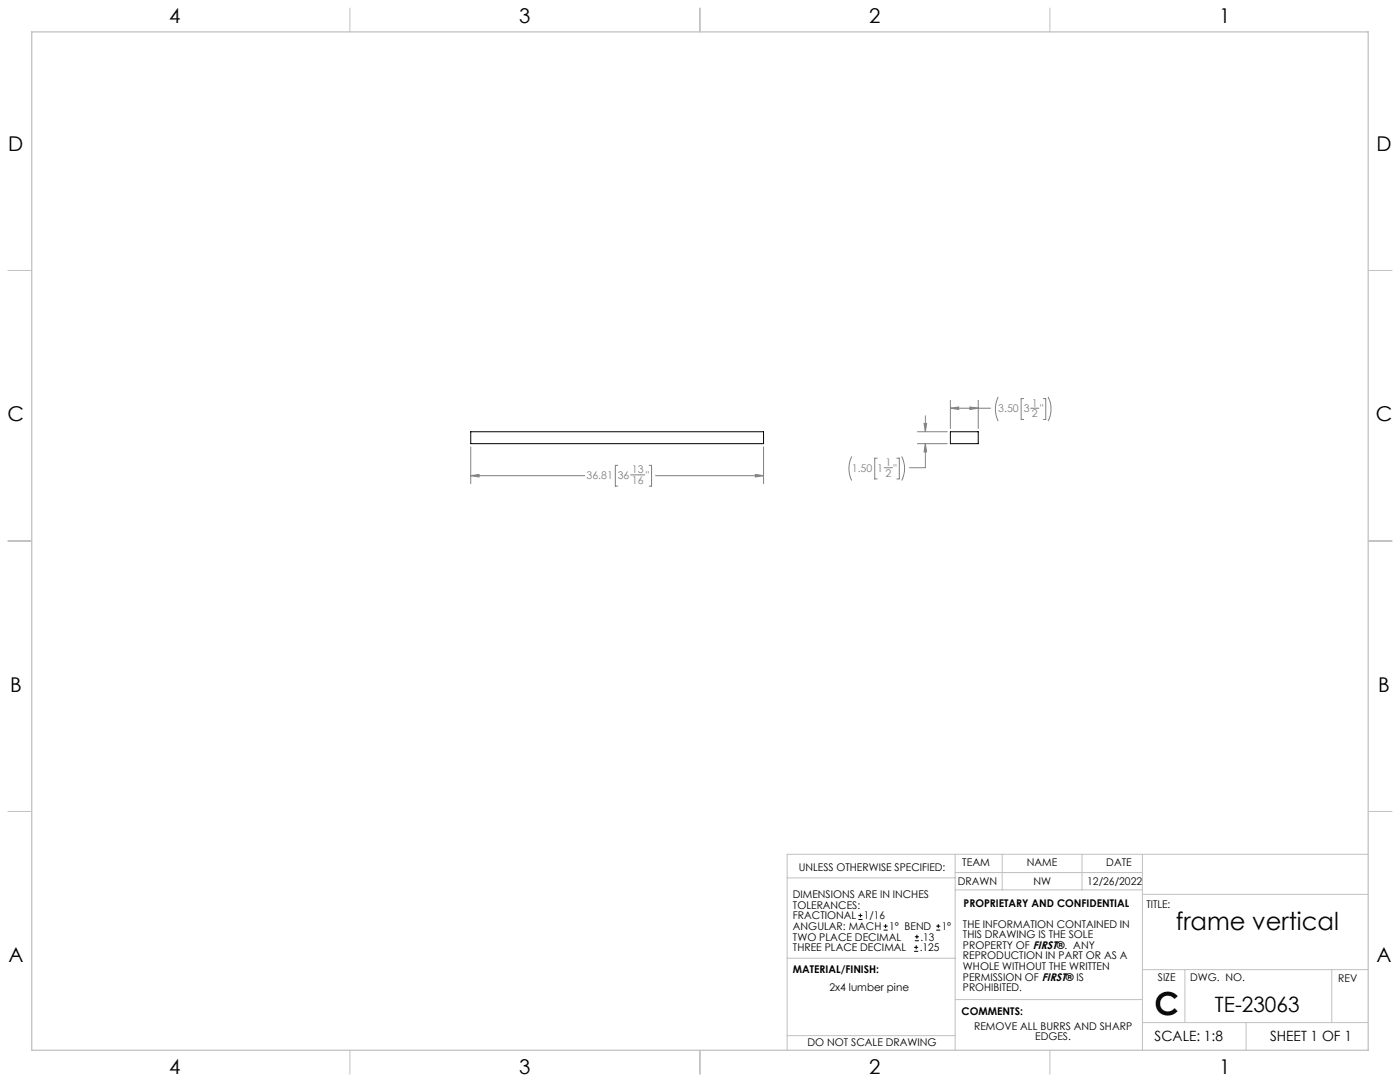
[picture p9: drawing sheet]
<svg xmlns="http://www.w3.org/2000/svg" width="559mm" height="432mm" viewBox="0 0 559 432" stroke-linecap="round" stroke-linejoin="round" font-family="sans-serif">
<g fill="none" stroke="#c0c0c0" stroke-width=".4">
<path d="M139.7 3.2v9.5M279.4 3.2v9.5M419.1 3.2v9.5M3.1 107.9h9.6M546.1 107.9h9.5M3.1 215.9h9.6M546.1 215.9h9.5M3.1 323.8h9.6M546.1 323.8h9.5M314.2 350.3h67M381.2 340.9v78.2M381.2 355.1h74.8"/>
<path d="M381.2 348.2h74.8M400 340.9v14.2M431.9 340.9v14.2M456 340.9v78.2M456 356.9h90.1M546.1 340.9h-231.9v78.2M314.2 382.4h67.2M381.2 398.9h74.8M456 387h90.1M472.9 387v21.1M531.6 387v21.1M139.7 419.1v9.6"/>
<path d="M279.4 419.1v9.6M314.2 413.3h67M419.1 419.1v9.6M456 408.1h90.1M497.4 408.1v11"/>
</g>
<path d="M12.7 12.7h533.4v406.4h-533.4z" fill="none" stroke="#c0c0c0" stroke-width=".5"/>
<path d="M187.9 172.3h116.9v4.8h-116.9zM379.3 172.3h11.2v4.8h-11.2z" fill="none" stroke="#000" stroke-width=".4"/>
<g fill="none" stroke="#808080" stroke-width=".4">
<path d="M379.3 159.7v11.3M390.5 159.7v11.3M398.4 158.4a10.7 10.7 0 0 0 0 9.6M408.6 159.1h-1v8.3h1M416.5 159.1h.9v8.3h-.9M418.4 158.4a10.7 10.7 0 0 1 0 9.6M187.9 178.3v14.7M304.8 178.3v14.7M366.2 172.3h11.9M366.2 177.1h11.9M368.8 169h1.1l-.5 3.3zM369.4 177.1v9.6h-6.4"/>
<path d="M369.4 165.9v6.4M369.4 177.1l.5 3.2h-1.1zM379.3 162.9h16.1M379.3 162.9l3.4-.5v1zM387.1 162.4l3.4 .5-3.4 .5zM411.4 162.9h3.3M187.9 189.8h45.5M187.9 189.8l3.3-.5v1.1zM246.6 185.7h-1v8.3h1M251.7 189.5h5.7M259.1 185.7h1v8.3h-1M261.7 189.8h43.1"/>
<path d="M301.5 189.3l3.3 .5-3.3 .6zM340 182.2a10.7 10.7 0 0 0 0 9.6M350.1 182.8h-1v8.3h1M352.9 186.7h3.3M358 182.8h1v8.3h-1M359.9 182.2a10.7 10.7 0 0 1 0 9.6"/>
</g>
<path d="M368.8 169h1.1l-.5 3.3zM369.4 177.1l.5 3.2h-1.1zM387.1 162.4l3.4 .5-3.4 .5zM379.3 162.9l3.4-.5v1zM301.5 189.3l3.3 .5-3.3 .6zM187.9 189.8l3.3-.5v1.1z" fill="#808080"/>
<g fill="none" stroke="#000" stroke-width=".4">
<path d="M342.6 367h1.6M342.6 365.4h1.6M343.4 364.6v1.5M352.7 371.2h1.6M352.7 369.6h1.6M353.5 368.8v1.6M364.9 379.7h1.6M364.9 378.1h1.6M365.2 375.4h1.6M365.2 373.8h1.6M365.7 377.3v1.5M366 373v1.6"/>
<path d="M373.7 371.2h1.6M373.7 369.6h1.6M374.5 368.8v1.6"/>
</g>
<text font-size="12.7" x="460.9" y="405.2">C</text>
<text font-size="9.9" x="469.3" y="371.2">frame vertical</text>
<text font-size="8.5" x="485" y="404">TE-23063</text>
<g font-size="8.1">
<text x="67.6" y="9.3">4</text>
<text x="207.3" y="9.3">3</text>
<text x="347" y="9.3">2</text>
<text x="486.7" y="9.3">1</text>
<text x="3.3" y="60.1">D</text>
<text x="549.4" y="60.1">D</text>
<text x="3" y="168">C</text>
<text x="549.1" y="168">C</text>
<text x="4" y="276">B</text>
<text x="550.1" y="276">B</text>
<text x="3.3" y="383.9">A</text>
<text x="549.4" y="383.9">A</text>
<text x="67.6" y="428.4">4</text>
<text x="207.3" y="428.4">3</text>
<text x="347" y="428.4">2</text>
<text x="486.7" y="428.4">1</text>
</g>
<g font-size="5.6">
<text x="460.9" y="415.2">SCALE: 1:8</text>
<text x="507" y="415.2">SHEET 1 OF 1</text>
</g>
<g font-size="4.2" fill="#808080">
<text x="398.5" y="164.6">3.50</text>
<text x="408.6" y="164.6">3</text>
<text x="411.9" y="162.3">1</text>
<text x="411.9" y="166.5">2</text>
<text x="415.2" y="164.6">&quot;</text>
<text x="234.1" y="191.2">36.81</text>
<text x="246.6" y="191.2">36</text>
<text x="252.2" y="188.9">13</text>
<text x="257.8" y="191.2">&quot;</text>
<text x="340" y="188.3">1.50</text>
<text x="350.1" y="188.3">1</text>
<text x="353.4" y="186">1</text>
<text x="353.4" y="190.2">2</text>
<text x="356.7" y="188.3">&quot;</text>
<text x="252.2" y="193.1">16</text>
</g>
<g font-size="4.2">
<text x="318.8" y="347.7">UNLESS OTHERWISE SPECIFIED:</text>
<text x="384.1" y="345.5">TEAM</text>
<text x="409.9" y="345.7">NAME</text>
<text x="441.6" y="345.7">DATE</text>
<text x="382.3" y="353.3">DRAWN</text>
<text x="412.5" y="353.3">NW</text>
<text x="434" y="353.3">12/26/2022</text>
<text x="316.5" y="358.5">DIMENSIONS ARE IN INCHES</text>
<text x="316.5" y="362.7">TOLERANCES:</text>
<text x="384.6" y="361.9">PROPRIETARY AND CONFIDENTIAL</text>
<text x="457.6" y="362.3">TITLE:</text>
<text x="316.5" y="371.2">ANGULAR: MACH</text>
<text x="316.5" y="366.9">FRACTIONAL</text>
<text x="344.8" y="366.9">1/16</text>
<text x="354.9" y="371.2">1° BEND</text>
<text x="375.9" y="371.2">1°</text>
<text x="384.4" y="370.2">THE INFORMATION CONTAINED IN</text>
<text x="316.5" y="375.4">TWO PLACE DECIMAL</text>
<text x="367.4" y="375.4">.13</text>
<text x="384.4" y="374.4">THIS DRAWING IS THE SOLE</text>
<text x="316.5" y="379.6">THREE PLACE DECIMAL</text>
<text x="367.1" y="379.6">.125</text>
<text x="384.4" y="378.6">PROPERTY OF FIRST®. ANY</text>
<text x="384.4" y="382.9">REPRODUCTION IN PART OR AS A</text>
<text x="316.5" y="388.4">MATERIAL/FINISH:</text>
<text x="384.4" y="387.1">WHOLE WITHOUT THE WRITTEN</text>
<text x="331.1" y="395.6">2x4 lumber pine</text>
<text x="384.4" y="391.3">PERMISSION OF FIRST® IS</text>
<text x="384.4" y="395.6">PROHIBITED.</text>
<text x="462.2" y="391.3">SIZE</text>
<text x="475.1" y="391.3">DWG. NO.</text>
<text x="534.1" y="391.8">REV</text>
<text x="383.8" y="405.1">COMMENTS:</text>
<text x="388.8" y="410.9">REMOVE ALL BURRS AND SHARP</text>
<text x="322.3" y="417.6">DO NOT SCALE DRAWING</text>
<text x="413.2" y="415.2">EDGES.</text>
</g>
</svg>
